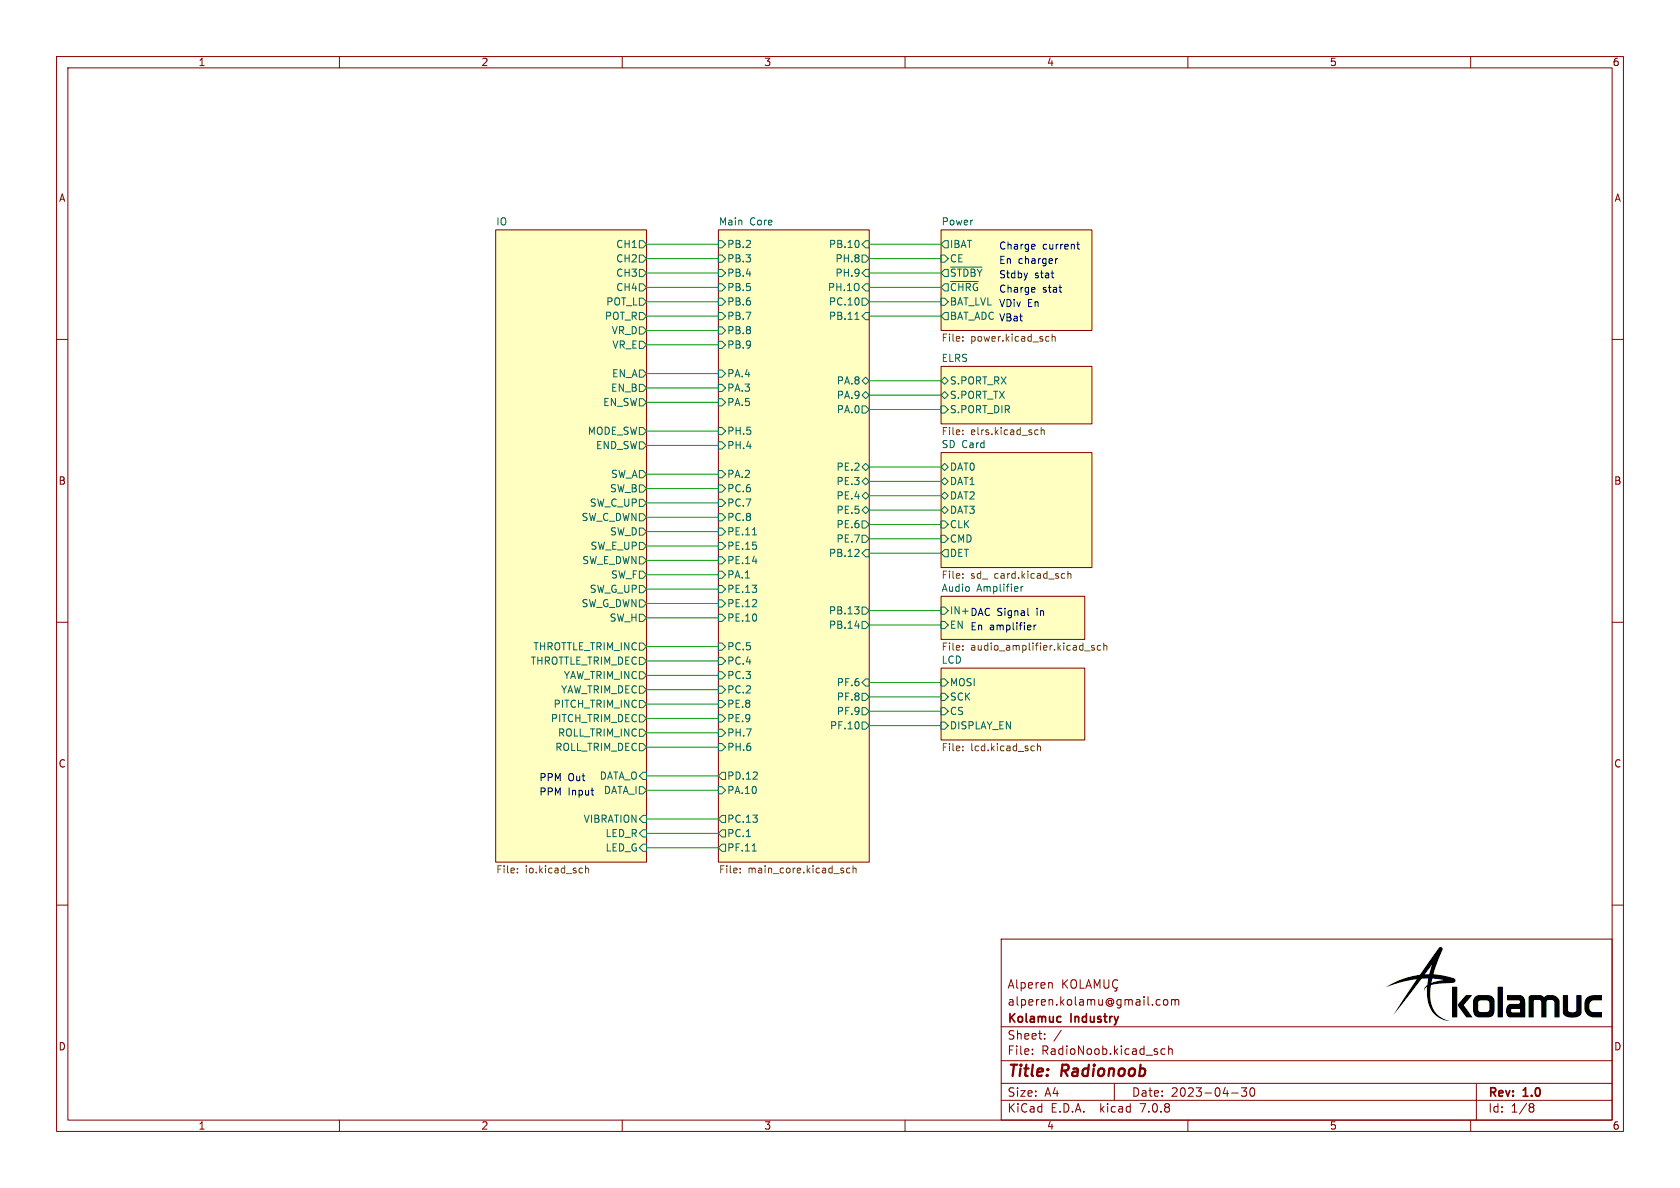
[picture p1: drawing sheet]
(kicad_sch (version 20230121) (generator eeschema)

 (paper "A4")

 (title_block
  (title "Radionoob")
  (date "2023-04-30")
  (rev "1.0")
  (company "Kolamuc Industry")
  (comment 1 "alperen.kolamu@gmail.com")
  (comment 2 "Alperen KOLAMUÇ"))

 (lib_symbols)


 (wire (pts (xy 114.3 76.2) (xy 127 76.2)) (stroke (width 0) (type default)))
 (wire (pts (xy 153.67 87.63) (xy 166.37 87.63)) (stroke (width 0) (type default)))
 (wire (pts (xy 114.3 129.54) (xy 127 129.54)) (stroke (width 0) (type default)))
 (wire (pts (xy 153.67 48.26) (xy 166.37 48.26)) (stroke (width 0) (type default)))
 (wire (pts (xy 153.67 55.88) (xy 166.37 55.88)) (stroke (width 0) (type default)))
 (wire (pts (xy 153.67 120.65) (xy 166.37 120.65)) (stroke (width 0) (type default)))
 (wire (pts (xy 114.3 132.08) (xy 127 132.08)) (stroke (width 0) (type default)))
 (wire (pts (xy 153.67 50.8) (xy 166.37 50.8)) (stroke (width 0) (type default)))
 (wire (pts (xy 114.3 96.52) (xy 127 96.52)) (stroke (width 0) (type default)))
 (wire (pts (xy 114.3 116.84) (xy 127 116.84)) (stroke (width 0) (type default)))
 (wire (pts (xy 153.67 67.31) (xy 166.37 67.31)) (stroke (width 0) (type default)))
 (wire (pts (xy 114.3 127) (xy 127 127)) (stroke (width 0) (type default)))
 (wire (pts (xy 114.3 106.68) (xy 127 106.68)) (stroke (width 0) (type default)))
 (wire (pts (xy 153.67 125.73) (xy 166.37 125.73)) (stroke (width 0) (type default)))
 (wire (pts (xy 114.3 104.14) (xy 127 104.14)) (stroke (width 0) (type default)))
 (wire (pts (xy 153.67 72.39) (xy 166.37 72.39)) (stroke (width 0) (type default)))
 (wire (pts (xy 114.3 114.3) (xy 127 114.3)) (stroke (width 0) (type default)))
 (wire (pts (xy 114.3 48.26) (xy 127 48.26)) (stroke (width 0) (type default)))
 (wire (pts (xy 153.67 95.25) (xy 166.37 95.25)) (stroke (width 0) (type default)))
 (wire (pts (xy 114.3 50.8) (xy 127 50.8)) (stroke (width 0) (type default)))
 (wire (pts (xy 153.67 85.09) (xy 166.37 85.09)) (stroke (width 0) (type default)))
 (wire (pts (xy 114.3 53.34) (xy 127 53.34)) (stroke (width 0) (type default)))
 (wire (pts (xy 153.67 123.19) (xy 166.37 123.19)) (stroke (width 0) (type default)))
 (wire (pts (xy 114.3 71.12) (xy 127 71.12)) (stroke (width 0) (type default)))
 (wire (pts (xy 114.3 137.16) (xy 127 137.16)) (stroke (width 0) (type default)))
 (wire (pts (xy 153.67 43.18) (xy 166.37 43.18)) (stroke (width 0) (type default)))
 (wire (pts (xy 114.3 144.78) (xy 127 144.78)) (stroke (width 0) (type default)))
 (wire (pts (xy 114.3 86.36) (xy 127 86.36)) (stroke (width 0) (type default)))
 (wire (pts (xy 114.3 55.88) (xy 127 55.88)) (stroke (width 0) (type default)))
 (wire (pts (xy 114.3 83.82) (xy 127 83.82)) (stroke (width 0) (type default)))
 (wire (pts (xy 153.67 128.27) (xy 166.37 128.27)) (stroke (width 0) (type default)))
 (wire (pts (xy 153.67 97.79) (xy 166.37 97.79)) (stroke (width 0) (type default)))
 (wire (pts (xy 114.3 58.42) (xy 127 58.42)) (stroke (width 0) (type default)))
 (wire (pts (xy 153.67 69.85) (xy 166.37 69.85)) (stroke (width 0) (type default)))
 (wire (pts (xy 114.3 147.32) (xy 127 147.32)) (stroke (width 0) (type default)))
 (wire (pts (xy 153.67 82.55) (xy 166.37 82.55)) (stroke (width 0) (type default)))
 (wire (pts (xy 114.3 149.86) (xy 127 149.86)) (stroke (width 0) (type default)))
 (wire (pts (xy 153.67 92.71) (xy 166.37 92.71)) (stroke (width 0) (type default)))
 (wire (pts (xy 114.3 119.38) (xy 127 119.38)) (stroke (width 0) (type default)))
 (wire (pts (xy 114.3 124.46) (xy 127 124.46)) (stroke (width 0) (type default)))
 (wire (pts (xy 114.3 60.96) (xy 127 60.96)) (stroke (width 0) (type default)))
 (wire (pts (xy 153.67 110.49) (xy 166.37 110.49)) (stroke (width 0) (type default)))
 (wire (pts (xy 114.3 45.72) (xy 127 45.72)) (stroke (width 0) (type default)))
 (wire (pts (xy 153.67 53.34) (xy 166.37 53.34)) (stroke (width 0) (type default)))
 (wire (pts (xy 114.3 68.58) (xy 127 68.58)) (stroke (width 0) (type default)))
 (wire (pts (xy 114.3 78.74) (xy 127 78.74)) (stroke (width 0) (type default)))
 (wire (pts (xy 114.3 139.7) (xy 127 139.7)) (stroke (width 0) (type default)))
 (wire (pts (xy 114.3 109.22) (xy 127 109.22)) (stroke (width 0) (type default)))
 (wire (pts (xy 153.67 107.95) (xy 166.37 107.95)) (stroke (width 0) (type default)))
 (wire (pts (xy 153.67 90.17) (xy 166.37 90.17)) (stroke (width 0) (type default)))
 (wire (pts (xy 114.3 121.92) (xy 127 121.92)) (stroke (width 0) (type default)))
 (wire (pts (xy 114.3 66.04) (xy 127 66.04)) (stroke (width 0) (type default)))
 (wire (pts (xy 114.3 93.98) (xy 127 93.98)) (stroke (width 0) (type default)))
 (wire (pts (xy 114.3 43.18) (xy 127 43.18)) (stroke (width 0) (type default)))
 (wire (pts (xy 114.3 88.9) (xy 127 88.9)) (stroke (width 0) (type default)))
 (wire (pts (xy 114.3 99.06) (xy 127 99.06)) (stroke (width 0) (type default)))
 (wire (pts (xy 114.3 91.44) (xy 127 91.44)) (stroke (width 0) (type default)))
 (wire (pts (xy 114.3 101.6) (xy 127 101.6)) (stroke (width 0) (type default)))
 (wire (pts (xy 153.67 45.72) (xy 166.37 45.72)) (stroke (width 0) (type default)))

 (image (at 264.16 173.99) (scale 0.438944)
  (data))

 (text "DAC Signal in" (at 171.45 109.22 0) (effects (font (size 1.27 1.27)) (justify left bottom)))
 (text "En charger" (at 176.53 46.99 0) (effects (font (size 1.27 1.27)) (justify left bottom)))
 (text "VDiv En" (at 176.53 54.61 0) (effects (font (size 1.27 1.27)) (justify left bottom)))
 (text "Charge stat" (at 176.53 52.07 0) (effects (font (size 1.27 1.27)) (justify left bottom)))
 (text "PPM Input" (at 95.25 140.97 0) (effects (font (size 1.27 1.27)) (justify left bottom)))
 (text "VBat" (at 176.53 57.15 0) (effects (font (size 1.27 1.27)) (justify left bottom)))
 (text "PPM Out" (at 95.25 138.43 0) (effects (font (size 1.27 1.27)) (justify left bottom)))
 (text "Stdby stat" (at 176.53 49.53 0) (effects (font (size 1.27 1.27)) (justify left bottom)))
 (text "Charge current" (at 176.53 44.45 0) (effects (font (size 1.27 1.27)) (justify left bottom)))
 (text "En amplifier" (at 171.45 111.76 0) (effects (font (size 1.27 1.27)) (justify left bottom)))

 (sheet (at 87.63 40.64) (size 26.67 111.76) (fields_autoplaced) (stroke (width 0.1524) (type solid)) (fill (color 255 255 194 1.0000))
  (property "Sheetname" "IO" (at 87.63 39.9284 0) (effects (font (size 1.27 1.27)) (justify left bottom)))
  (property "Sheetfile" "io.kicad_sch" (at 87.63 152.9846 0) (effects (font (size 1.27 1.27)) (justify left top))) (pin "END_SW" output (at 114.3 78.74 0) (effects (font (size 1.27 1.27)) (justify right))) (pin "MODE_SW" output (at 114.3 76.2 0) (effects (font (size 1.27 1.27)) (justify right))) (pin "SW_D" output (at 114.3 93.98 0) (effects (font (size 1.27 1.27)) (justify right))) (pin "SW_G_DWN" output (at 114.3 106.68 0) (effects (font (size 1.27 1.27)) (justify right))) (pin "SW_G_UP" output (at 114.3 104.14 0) (effects (font (size 1.27 1.27)) (justify right))) (pin "SW_C_DWN" output (at 114.3 91.44 0) (effects (font (size 1.27 1.27)) (justify right))) (pin "SW_B" output (at 114.3 86.36 0) (effects (font (size 1.27 1.27)) (justify right))) (pin "VIBRATION" input (at 114.3 144.78 0) (effects (font (size 1.27 1.27)) (justify right))) (pin "SW_E_UP" output (at 114.3 96.52 0) (effects (font (size 1.27 1.27)) (justify right))) (pin "SW_F" output (at 114.3 101.6 0) (effects (font (size 1.27 1.27)) (justify right))) (pin "SW_A" output (at 114.3 83.82 0) (effects (font (size 1.27 1.27)) (justify right))) (pin "YAW_TRIM_DEC" output (at 114.3 121.92 0) (effects (font (size 1.27 1.27)) (justify right))) (pin "YAW_TRIM_INC" output (at 114.3 119.38 0) (effects (font (size 1.27 1.27)) (justify right))) (pin "THROTTLE_TRIM_DEC" output (at 114.3 116.84 0) (effects (font (size 1.27 1.27)) (justify right))) (pin "THROTTLE_TRIM_INC" output (at 114.3 114.3 0) (effects (font (size 1.27 1.27)) (justify right))) (pin "SW_E_DWN" output (at 114.3 99.06 0) (effects (font (size 1.27 1.27)) (justify right))) (pin "EN_A" output (at 114.3 66.04 0) (effects (font (size 1.27 1.27)) (justify right))) (pin "EN_B" output (at 114.3 68.58 0) (effects (font (size 1.27 1.27)) (justify right))) (pin "EN_SW" output (at 114.3 71.12 0) (effects (font (size 1.27 1.27)) (justify right))) (pin "ROLL_TRIM_DEC" output (at 114.3 132.08 0) (effects (font (size 1.27 1.27)) (justify right))) (pin "ROLL_TRIM_INC" output (at 114.3 129.54 0) (effects (font (size 1.27 1.27)) (justify right))) (pin "PITCH_TRIM_INC" output (at 114.3 124.46 0) (effects (font (size 1.27 1.27)) (justify right))) (pin "PITCH_TRIM_DEC" output (at 114.3 127 0) (effects (font (size 1.27 1.27)) (justify right))) (pin "SW_H" output (at 114.3 109.22 0) (effects (font (size 1.27 1.27)) (justify right))) (pin "DATA_O" input (at 114.3 137.16 0) (effects (font (size 1.27 1.27)) (justify right))) (pin "DATA_I" output (at 114.3 139.7 0) (effects (font (size 1.27 1.27)) (justify right))) (pin "VR_E" output (at 114.3 60.96 0) (effects (font (size 1.27 1.27)) (justify right))) (pin "POT_L" output (at 114.3 53.34 0) (effects (font (size 1.27 1.27)) (justify right))) (pin "CH4" output (at 114.3 50.8 0) (effects (font (size 1.27 1.27)) (justify right))) (pin "VR_D" output (at 114.3 58.42 0) (effects (font (size 1.27 1.27)) (justify right))) (pin "POT_R" output (at 114.3 55.88 0) (effects (font (size 1.27 1.27)) (justify right))) (pin "CH3" output (at 114.3 48.26 0) (effects (font (size 1.27 1.27)) (justify right))) (pin "CH1" output (at 114.3 43.18 0) (effects (font (size 1.27 1.27)) (justify right))) (pin "CH2" output (at 114.3 45.72 0) (effects (font (size 1.27 1.27)) (justify right))) (pin "SW_C_UP" output (at 114.3 88.9 0) (effects (font (size 1.27 1.27)) (justify right))) (pin "LED_G" input (at 114.3 149.86 0) (effects (font (size 1.27 1.27)) (justify right))) (pin "LED_R" input (at 114.3 147.32 0) (effects (font (size 1.27 1.27)) (justify right))))

 (sheet (at 166.37 105.41) (size 25.4 7.62) (fields_autoplaced) (stroke (width 0.1524) (type solid)) (fill (color 255 255 194 1.0000))
  (property "Sheetname" "Audio Amplifier" (at 166.37 104.6984 0) (effects (font (size 1.27 1.27)) (justify left bottom)))
  (property "Sheetfile" "audio_amplifier.kicad_sch" (at 166.37 113.6146 0) (effects (font (size 1.27 1.27)) (justify left top))) (pin "IN+" input (at 166.37 107.95 180) (effects (font (size 1.27 1.27)) (justify left))) (pin "EN" input (at 166.37 110.49 180) (effects (font (size 1.27 1.27)) (justify left))))

 (sheet (at 166.37 40.64) (size 26.67 17.78) (fields_autoplaced) (stroke (width 0.1524) (type solid)) (fill (color 255 255 194 1.0000))
  (property "Sheetname" "Power" (at 166.37 39.9284 0) (effects (font (size 1.27 1.27)) (justify left bottom)))
  (property "Sheetfile" "power.kicad_sch" (at 166.37 59.0046 0) (effects (font (size 1.27 1.27)) (justify left top)))
  (pin "~{STDBY}" output (at 166.37 48.26 180) (effects (font (size 1.27 1.27)) (justify left)))
  (pin "~{CHRG}" output (at 166.37 50.8 180) (effects (font (size 1.27 1.27)) (justify left))) (pin "IBAT" output (at 166.37 43.18 180) (effects (font (size 1.27 1.27)) (justify left))) (pin "CE" input (at 166.37 45.72 180) (effects (font (size 1.27 1.27)) (justify left))) (pin "BAT_LVL" input (at 166.37 53.34 180) (effects (font (size 1.27 1.27)) (justify left))) (pin "BAT_ADC" output (at 166.37 55.88 180) (effects (font (size 1.27 1.27)) (justify left))))

 (sheet (at 166.37 118.11) (size 25.4 12.7) (fields_autoplaced) (stroke (width 0.1524) (type solid)) (fill (color 255 255 194 1.0000))
  (property "Sheetname" "LCD" (at 166.37 117.3984 0) (effects (font (size 1.27 1.27)) (justify left bottom)))
  (property "Sheetfile" "lcd.kicad_sch" (at 166.37 131.3946 0) (effects (font (size 1.27 1.27)) (justify left top))) (pin "CS" input (at 166.37 125.73 180) (effects (font (size 1.27 1.27)) (justify left))) (pin "DISPLAY_EN" input (at 166.37 128.27 180) (effects (font (size 1.27 1.27)) (justify left))) (pin "MOSI" input (at 166.37 120.65 180) (effects (font (size 1.27 1.27)) (justify left))) (pin "SCK" input (at 166.37 123.19 180) (effects (font (size 1.27 1.27)) (justify left))))

 (sheet (at 127 40.64) (size 26.67 111.76) (fields_autoplaced) (stroke (width 0.1524) (type solid)) (fill (color 255 255 194 1.0000))
  (property "Sheetname" "Main Core" (at 127 39.9284 0) (effects (font (size 1.27 1.27)) (justify left bottom)))
  (property "Sheetfile" "main_core.kicad_sch" (at 127 152.9846 0) (effects (font (size 1.27 1.27)) (justify left top))) (pin "PE.8" input (at 127 124.46 180) (effects (font (size 1.27 1.27)) (justify left))) (pin "PE.10" input (at 127 109.22 180) (effects (font (size 1.27 1.27)) (justify left))) (pin "PE.9" input (at 127 127 180) (effects (font (size 1.27 1.27)) (justify left))) (pin "PE.13" input (at 127 104.14 180) (effects (font (size 1.27 1.27)) (justify left))) (pin "PE.12" input (at 127 106.68 180) (effects (font (size 1.27 1.27)) (justify left))) (pin "PE.15" input (at 127 96.52 180) (effects (font (size 1.27 1.27)) (justify left))) (pin "PE.14" input (at 127 99.06 180) (effects (font (size 1.27 1.27)) (justify left))) (pin "PE.11" input (at 127 93.98 180) (effects (font (size 1.27 1.27)) (justify left))) (pin "PC.6" input (at 127 86.36 180) (effects (font (size 1.27 1.27)) (justify left))) (pin "PC.7" input (at 127 88.9 180) (effects (font (size 1.27 1.27)) (justify left))) (pin "PB.5" input (at 127 50.8 180) (effects (font (size 1.27 1.27)) (justify left))) (pin "PB.4" input (at 127 48.26 180) (effects (font (size 1.27 1.27)) (justify left))) (pin "PB.3" input (at 127 45.72 180) (effects (font (size 1.27 1.27)) (justify left))) (pin "PB.2" input (at 127 43.18 180) (effects (font (size 1.27 1.27)) (justify left))) (pin "PC.1" output (at 127 147.32 180) (effects (font (size 1.27 1.27)) (justify left))) (pin "PC.2" input (at 127 121.92 180) (effects (font (size 1.27 1.27)) (justify left))) (pin "PC.5" input (at 127 114.3 180) (effects (font (size 1.27 1.27)) (justify left))) (pin "PC.3" input (at 127 119.38 180) (effects (font (size 1.27 1.27)) (justify left))) (pin "PC.4" input (at 127 116.84 180) (effects (font (size 1.27 1.27)) (justify left))) (pin "PB.10" input (at 153.67 43.18 0) (effects (font (size 1.27 1.27)) (justify right))) (pin "PB.9" input (at 127 60.96 180) (effects (font (size 1.27 1.27)) (justify left))) (pin "PB.8" input (at 127 58.42 180) (effects (font (size 1.27 1.27)) (justify left))) (pin "PB.7" input (at 127 55.88 180) (effects (font (size 1.27 1.27)) (justify left))) (pin "PB.6" input (at 127 53.34 180) (effects (font (size 1.27 1.27)) (justify left))) (pin "PA.3" input (at 127 68.58 180) (effects (font (size 1.27 1.27)) (justify left))) (pin "PA.4" input (at 127 66.04 180) (effects (font (size 1.27 1.27)) (justify left))) (pin "PA.5" input (at 127 71.12 180) (effects (font (size 1.27 1.27)) (justify left))) (pin "PF.8" output (at 153.67 123.19 0) (effects (font (size 1.27 1.27)) (justify right))) (pin "PF.9" output (at 153.67 125.73 0) (effects (font (size 1.27 1.27)) (justify right))) (pin "PF.6" input (at 153.67 120.65 0) (effects (font (size 1.27 1.27)) (justify right))) (pin "PH.1O" input (at 153.67 50.8 0) (effects (font (size 1.27 1.27)) (justify right))) (pin "PH.8" output (at 153.67 45.72 0) (effects (font (size 1.27 1.27)) (justify right))) (pin "PH.9" input (at 153.67 48.26 0) (effects (font (size 1.27 1.27)) (justify right))) (pin "PB.12" input (at 153.67 97.79 0) (effects (font (size 1.27 1.27)) (justify right))) (pin "PE.4" bidirectional (at 153.67 87.63 0) (effects (font (size 1.27 1.27)) (justify right))) (pin "PE.3" bidirectional (at 153.67 85.09 0) (effects (font (size 1.27 1.27)) (justify right))) (pin "PE.2" bidirectional (at 153.67 82.55 0) (effects (font (size 1.27 1.27)) (justify right))) (pin "PE.5" bidirectional (at 153.67 90.17 0) (effects (font (size 1.27 1.27)) (justify right))) (pin "PE.7" output (at 153.67 95.25 0) (effects (font (size 1.27 1.27)) (justify right))) (pin "PE.6" output (at 153.67 92.71 0) (effects (font (size 1.27 1.27)) (justify right))) (pin "PB.13" output (at 153.67 107.95 0) (effects (font (size 1.27 1.27)) (justify right))) (pin "PB.14" output (at 153.67 110.49 0) (effects (font (size 1.27 1.27)) (justify right))) (pin "PA.0" output (at 153.67 72.39 0) (effects (font (size 1.27 1.27)) (justify right))) (pin "PA.9" bidirectional (at 153.67 69.85 0) (effects (font (size 1.27 1.27)) (justify right))) (pin "PA.8" bidirectional (at 153.67 67.31 0) (effects (font (size 1.27 1.27)) (justify right))) (pin "PF.10" output (at 153.67 128.27 0) (effects (font (size 1.27 1.27)) (justify right))) (pin "PH.6" input (at 127 132.08 180) (effects (font (size 1.27 1.27)) (justify left))) (pin "PH.7" input (at 127 129.54 180) (effects (font (size 1.27 1.27)) (justify left))) (pin "PH.4" input (at 127 78.74 180) (effects (font (size 1.27 1.27)) (justify left))) (pin "PH.5" input (at 127 76.2 180) (effects (font (size 1.27 1.27)) (justify left))) (pin "PC.8" input (at 127 91.44 180) (effects (font (size 1.27 1.27)) (justify left))) (pin "PA.1" input (at 127 101.6 180) (effects (font (size 1.27 1.27)) (justify left))) (pin "PA.2" input (at 127 83.82 180) (effects (font (size 1.27 1.27)) (justify left))) (pin "PF.11" output (at 127 149.86 180) (effects (font (size 1.27 1.27)) (justify left))) (pin "PC.13" output (at 127 144.78 180) (effects (font (size 1.27 1.27)) (justify left))) (pin "PD.12" output (at 127 137.16 180) (effects (font (size 1.27 1.27)) (justify left))) (pin "PA.10" input (at 127 139.7 180) (effects (font (size 1.27 1.27)) (justify left))) (pin "PB.11" input (at 153.67 55.88 0) (effects (font (size 1.27 1.27)) (justify right))) (pin "PC.10" output (at 153.67 53.34 0) (effects (font (size 1.27 1.27)) (justify right))))

 (sheet (at 166.37 64.77) (size 26.67 10.16) (fields_autoplaced) (stroke (width 0.1524) (type solid)) (fill (color 255 255 194 1.0000))
  (property "Sheetname" "ELRS" (at 166.37 64.0584 0) (effects (font (size 1.27 1.27)) (justify left bottom)))
  (property "Sheetfile" "elrs.kicad_sch" (at 166.37 75.5146 0) (effects (font (size 1.27 1.27)) (justify left top))) (pin "S.PORT_RX" bidirectional (at 166.37 67.31 180) (effects (font (size 1.27 1.27)) (justify left))) (pin "S.PORT_TX" bidirectional (at 166.37 69.85 180) (effects (font (size 1.27 1.27)) (justify left))) (pin "S.PORT_DIR" input (at 166.37 72.39 180) (effects (font (size 1.27 1.27)) (justify left))))

 (sheet (at 166.37 80.01) (size 26.67 20.32) (fields_autoplaced) (stroke (width 0.1524) (type solid)) (fill (color 255 255 194 1.0000))
  (property "Sheetname" "SD Card" (at 166.37 79.2984 0) (effects (font (size 1.27 1.27)) (justify left bottom)))
  (property "Sheetfile" "sd_ card.kicad_sch" (at 166.37 100.9146 0) (effects (font (size 1.27 1.27)) (justify left top))) (pin "DAT0" bidirectional (at 166.37 82.55 180) (effects (font (size 1.27 1.27)) (justify left))) (pin "DAT1" bidirectional (at 166.37 85.09 180) (effects (font (size 1.27 1.27)) (justify left))) (pin "DET" output (at 166.37 97.79 180) (effects (font (size 1.27 1.27)) (justify left))) (pin "CMD" input (at 166.37 95.25 180) (effects (font (size 1.27 1.27)) (justify left))) (pin "DAT3" bidirectional (at 166.37 90.17 180) (effects (font (size 1.27 1.27)) (justify left))) (pin "DAT2" bidirectional (at 166.37 87.63 180) (effects (font (size 1.27 1.27)) (justify left))) (pin "CLK" input (at 166.37 92.71 180) (effects (font (size 1.27 1.27)) (justify left))))

 (sheet_instances (path "" (page "1"))))
